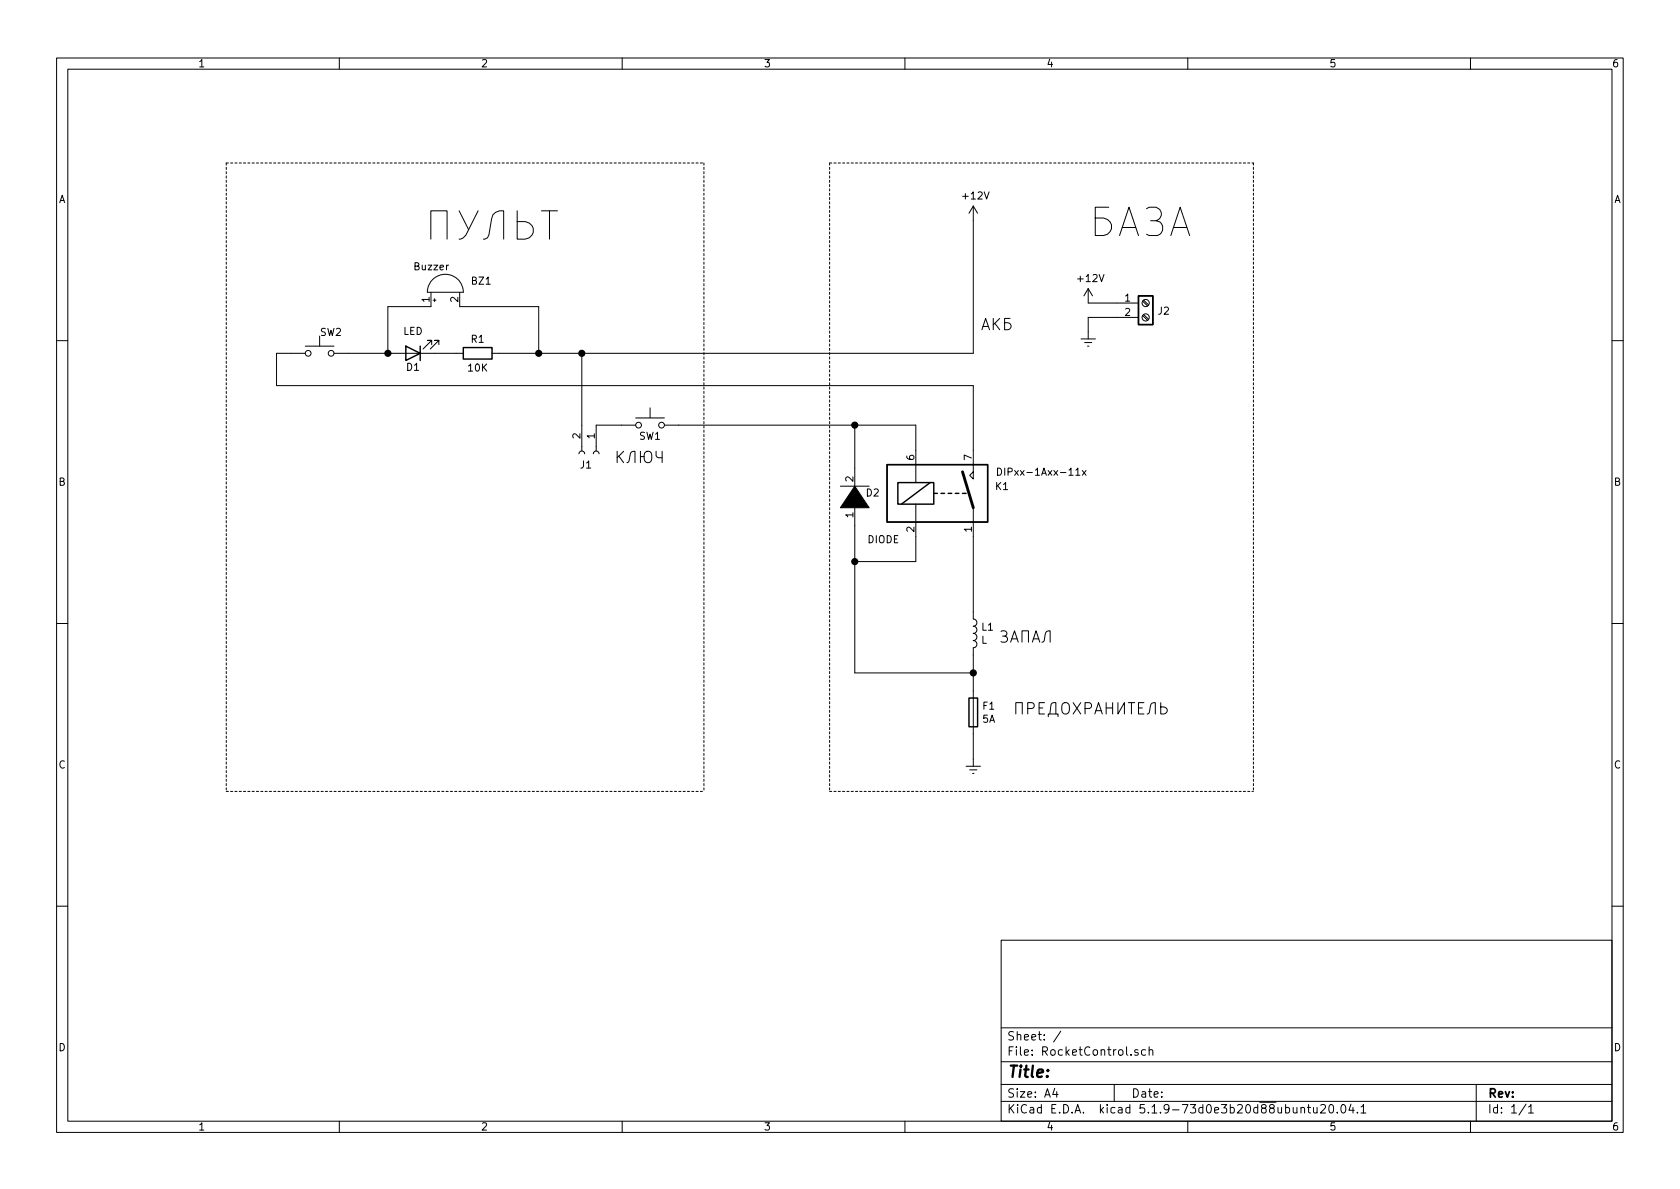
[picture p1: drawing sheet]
<svg xmlns="http://www.w3.org/2000/svg" width="297mm" height="210mm" viewBox="0 0 297 210" stroke-linecap="round" stroke-linejoin="round" font-family="sans-serif">
<g fill="none" stroke="#000" stroke-width=".18">
<path d="M10 10.3h277v189.9h-277zM12 12.2h273v186.1h-273zM60 10.3v1.9M110 10.3v1.9M160 10.3v1.9M210 10.3v1.9M260 10.3v1.9M81.2 37.3l1.7 3.3M84.5 37.3l-2.1 4.3-.5 .5-.7 .2M91.4 37.3v5h1.5a1.55 1.55 0 0 0 1.4-1.6 1.55 1.55 0 0 0-1.4-1.5h-1.5M95.7 37.3h2.9M97.2 37.3v5"/>
<path d="M172.1 36.4v26.1h-85.1M172.1 36.4l-.8 1.3M172.1 36.4l.7 1.3M196 36.6h-2.4v5.1h1.5a1.55 1.55 0 0 0 1.5-1.6 1.55 1.55 0 0 0-1.5-1.5h-1.5M202.7 36.9l.5-.3h1.2a1.22 1.22 0 0 1 1 1.2 1.22 1.22 0 0 1-1 1.2 1.33 1.33 0 0 1 1.2 1.2 1.33 1.33 0 0 1-1 1.5h-1.4l-.5-.3M203.4 39h1M56.5 59.4v1.8M76.2 42.3v-5h2.8v5M76.2 51.7v2.5h-7.6v8.3M76.5 49.4a3.2 3.2 0 0 1 3.5-.7 3.2 3.2 0 0 1 1.9 3h-6.3a3 3 0 0 1 .9-2.3zM76.6 53.1h.5M76.8 52.8v.5"/>
<path d="M81.3 51.7v2.5h13.9v8.3M85.5 42.3l.7-.2 .2-.5 .5-2.9a1.71 1.71 0 0 1 2.2-1.4v5M173.6 58.3l.7-2 .7 2M173.8 57.7h1M175.6 56.3v2M175.9 57.2l.9 1.1M176.8 56.3l-1.2 1.1M178.6 56.3h-1v2h.6a.62 .62 0 0 0 .6-.6 .62 .62 0 0 0-.6-.6h-.6M191.1 59.9h2.6M192.4 51v2.6h8.9M192.4 51l-.8 1.3M192.4 51l.8 1.3"/>
<path d="M197.9 41.7l1.7-5.1 1.7 5.1M198.4 40.2h2.4M201.3 56.1h-8.9v3.8M202 55.8l.9 .8M202 53.3l.9 .8M202.2 55.6l.9 .9M202.2 53.1l.9 .8M207 41.7l1.7-5.1 1.6 5.1M207.5 40.2h2.4M10 60.2h2M54 62.5h-5.1v5.7h123.2v16.5l-.7-.6 .7-.7M54 61.2h5.1"/>
<path d="M59.1 62.5h22.8M76.3 61v-.8h-.7h.7l-1.5 1.5M77.6 61v-.8h-.8h.8l-1.5 1.5M102.9 62.5v17.3M109.1 79.8v2M110.3 79.8l-1.2 1.1M112.4 75.2h-7v4.6M112.4 73.9h5.1M113.2 79.8v2M114.9 72.1v1.8M116 79.8l.1 .9 .3 .2h.7M117.1 79.8v2"/>
<path d="M117.5 75.2h44.4v10.1M151.1 75.2v11.4M191.8 60.6h1.2M192.3 61.2h.2M285 60.2h2M102.4 80.3l.1-.4 .3-.1 .4 .1 .2 .4M104.9 80.3l.1-.4 .3-.1 .4 .1 .2 .4M109.4 80.7l.9 1.1M110.8 81.8l.3-.1 .1-.2 .2-1.1a.67 .67 0 0 1 .9-.6v2M113.2 80.7h.7M114 80.1a.68 .68 0 0 1 .8-.3 .68 .68 0 0 1 .4 .7v.6a.68 .68 0 0 1-.8 .7l-.2-.1a1.5 1.5 0 0 1-.2-1.6zM148.6 86h5.1"/>
<path d="M151.1 89.1v29.9h21M161.9 89.1v10.2h-10.8M172.1 89.8v19.7a.63 .63 0 0 1 .6 .6 .63 .63 0 0 1-.6 .6 .63 .63 0 0 1 .6 .7 .63 .63 0 0 1-.6 .6 .63 .63 0 0 1 .6 .6 .63 .63 0 0 1-.6 .7 .63 .63 0 0 1 .6 .6 .63 .63 0 0 1-.6 .6v21M176.4 82.8a.64 .64 0 0 1 .7 .6 .64 .64 0 0 1-.7 .6zM190.2 84h.7M191.4 83.2l.6 .8M192 83.2l-.6 .8M10 110.3h2M177 111.7l.2-.1 .6 .1a.46 .46 0 0 1 .2 .4 .46 .46 0 0 1-.4 .4 .54 .54 0 0 1 .6 .5 .54 .54 0 0 1-.5 .6l-.7-.1M177.3 112.5h.3M178.7 113.6l.7-2 .6 2M178.9 113h.9"/>
<path d="M180.7 113.6v-2h1.1v2M182.5 113.6l.7-2 .6 2M182.7 113h1M184.2 113.6l.3-.1 .1-.2 .2-1.2a.68 .68 0 0 1 .9-.5v2M285 110.3h2M170.8 135.5h2.6M171.4 136.1h1.3M172 136.8h.2M179.6 126.3v-2h1.1v2M181.7 125.3h.8a.54 .54 0 0 0 .4-.5 .54 .54 0 0 0-.4-.5h-.8v2M183.7 125.2h.7M184.7 124.3h-1v2h1"/>
<path d="M185.3 126.7v-.4h1.8v.4M185.6 126.3l.2-1.7 .4-.3h.5v2M187.8 124.5a.68 .68 0 0 1 .8-.2 .68 .68 0 0 1 .5 .6v.7a.69 .69 0 0 1-1.1 .6 1.58 1.58 0 0 1-.2-1.7zM189.7 124.3l1.4 2M191.1 124.3l-1.4 2M191.8 125.3h.8a.54 .54 0 0 0 .4-.5 .54 .54 0 0 0-.4-.5h-.8v2M193.6 126.3l.6-2 .7 2M193.8 125.7h.9M195.6 125.2h1.1M195.6 124.3v2M196.7 124.3v2M197.7 124.3v2l1.1-2v2"/>
<path d="M199.5 124.3h1.1M200.1 124.3v2M201.3 125.2h.7M202.3 124.3h-1v2h1M202.8 126.3l.3-.1 .1-.2 .2-1.2a.68 .68 0 0 1 .9-.5v2M205.2 124.3v2h.6a.62 .62 0 0 0 .6-.7 .62 .62 0 0 0-.6-.6h-.6M10 160.2h2M177 166.3h108v32h-108zM285 160.2h2M60 198.3v1.9M110 198.3v1.9M160 198.3v1.9"/>
<path d="M177 194.8h108M177 191.8h108M177 187.8h108M177 181.8h108M186.5 192.5l-.4 1h1M186.8 193v1M187.6 182.3l-1.3 2M197 191.8v3M201.2 185.7a.37 .37 0 0 0-.6 .1l.1 .2 .5 .2 .1 .1-.3 .3-.4-.1M202.5 185.7l-.4-.1-.3 .3 .1 .6 .2 .1 .4-.1M203.2 185.7h.1a.37 .37 0 0 1 .5 .1v.8M203.2 185.1v1.5"/>
<path d="M210 198.3v1.9M230 196l.2-.2 .4 .1 .1 .9M230 195.8v1M231.2 195.8h.5M231.4 195.3v1.3l.3 .2M232.2 195.8l.1 .9 .4 .1 .2-.1M232.9 195.8v1M233.5 195.5l.2-.2h.4l.3 .5-.9 1h.9M235.2 195.4l.2-.1a.94 .94 0 0 1 0 1.5 .82 .82 0 0 1-.2-1.4zM236.4 196.7v.1M237.3 195.4l.1-.1a.8 .8 0 0 1 .6 .8 .8 .8 0 0 1-.6 .7 1 1 0 0 1-.1-1.4zM238.9 195.2l-.4 1.1h.9"/>
<path d="M239.2 195.8v1M240 196.7v.1M240.6 195.8l.5-.5v1.5M240.6 196.8h.9M260 198.3v1.9M261 191.8v6.5M269.8 195.2l-1.2 2M270.3 195.8l.4-.5v1.5M270.3 196.8h.8"/>
<circle cx="202.6" cy="56.1" r=".63"/>
<circle cx="202.6" cy="53.6" r=".63"/>
<circle cx="54.5" cy="62.5" r=".51"/>
<circle cx="58.5" cy="62.5" r=".51"/>
<circle cx="112.9" cy="75.2" r=".51"/>
<circle cx="117" cy="75.2" r=".51"/>
</g>
<g fill="none" stroke="#000" stroke-width=".25">
<path d="M201.3 52.3h2.5v5.1h-2.5zM71.8 61.2l2.5 1.3-2.5 1.2zM74.3 61.2v2.5M81.9 61.5h5.1v2h-5.1zM156.8 82.2h17.8v10.1h-17.8zM158.7 85.3h6.4v3.8h-6.4zM164.5 85.3l-5.1 3.8M165.1 87.2h.6M166.4 87.2h.6M167.6 87.2h.7M168.9 87.2h.6M170.2 87.2h.6"/>
<path d="M171.3 123.4h1.5v5.1h-1.5z"/>
</g>
<path d="M151.1 86l2.6 3.8h-5.1z" fill="#000" stroke="#000" stroke-width=".18"/>
<path d="M170.2 83.4l1.9 6.4" fill="none" stroke="#000" stroke-width=".51"/>
<path d="M40 28.8v111.1M40 28.8h84.5M124.5 28.8v111.1M146.7 28.8v111.1M146.7 28.8h74.9M221.6 28.8v111.1M40 139.9h84.5M146.7 139.9h74.9" fill="none" stroke="#000" stroke-width=".18" stroke-dasharray=".4 .4"/>
<g fill="#000" stroke="#000" stroke-width=".25">
<circle cx="68.6" cy="62.5" r=".51"/>
<circle cx="95.3" cy="62.5" r=".51"/>
<circle cx="102.9" cy="62.5" r=".51"/>
<circle cx="151.1" cy="75.2" r=".51"/>
<circle cx="151.1" cy="99.3" r=".51"/>
<circle cx="172.1" cy="119" r=".51"/>
</g>
<text font-size="2.8" x="178" y="190.5">Title:</text>
<g font-size="2.1">
<text x="178" y="184">Sheet: /</text>
<text x="178" y="186.7">File: RocketControl.sch</text>
<text x="178" y="196.9">KiCad E.D.A. kicad 5.1.9-73d0e3b20d88ubuntu20.04.1</text>
<text x="178" y="194.1">Size: A4</text>
<text x="200" y="194.1">Date:</text>
<text x="263" y="194.1">Rev:</text>
<text x="263" y="196.9">Id: 1/1</text>
</g>
<g font-size="1.8">
<text x="35" y="11.9">1</text>
<text x="85" y="11.9">2</text>
<text x="135" y="11.9">3</text>
<text x="185" y="11.9">4</text>
<text x="235" y="11.9">5</text>
<text x="285" y="11.9">6</text>
<text x="10.4" y="35.9">A</text>
<text x="170.4" y="35.3">+12V</text>
<text x="285.4" y="35.9">A</text>
<text x="73.4" y="47.8">Buzzer</text>
<text x="75.9" y="53.4" transform="rotate(-90 75.9 53.4)">1</text>
<text x="81" y="53.4" transform="rotate(-90 81 53.4)">2</text>
<text x="83.4" y="50.3">BZ1</text>
<text x="190.7" y="49.9">+12V</text>
<text x="198.9" y="53.3">1</text>
<text x="56.6" y="59.4">SW2</text>
<text x="71.3" y="59.2">LED</text>
<text x="198.9" y="55.9">2</text>
<text x="204.8" y="55.6">J2</text>
<text x="71.9" y="65.6">D1</text>
<text x="82.8" y="65.7">10K</text>
<text x="83.3" y="60.6">R1</text>
<text x="102.6" y="77.6" transform="rotate(-90 102.6 77.6)">2</text>
<text x="105.2" y="77.6" transform="rotate(-90 105.2 77.6)">1</text>
<text x="113" y="77.8">SW1</text>
<text x="102.6" y="82.8">J1</text>
<text x="161.7" y="81.4" transform="rotate(-90 161.7 81.4)">6</text>
<text x="171.8" y="81.4" transform="rotate(-90 171.8 81.4)">7</text>
<text x="10.4" y="85.9">B</text>
<text x="150.9" y="85.2" transform="rotate(-90 150.9 85.2)">2</text>
<text x="153.2" y="87.8">D2</text>
<text x="176" y="86.7">K1</text>
<text x="177.5" y="84.1">DIPxx-1Axx-11x</text>
<text x="285.4" y="85.9">B</text>
<text x="150.9" y="91.5" transform="rotate(-90 150.9 91.5)">1</text>
<text x="161.7" y="94.1" transform="rotate(-90 161.7 94.1)">2</text>
<text x="171.8" y="94.1" transform="rotate(-90 171.8 94.1)">1</text>
<text x="153.4" y="96.1">DIODE</text>
<text x="173.5" y="113.8">L</text>
<text x="173.6" y="111.5">L1</text>
<text x="173.8" y="125.5">F1</text>
<text x="173.7" y="127.8">5A</text>
<text x="10.4" y="135.9">C</text>
<text x="285.4" y="135.9">C</text>
<text x="10.4" y="185.9">D</text>
<text x="285.4" y="185.9">D</text>
<text x="35" y="199.9">1</text>
<text x="85" y="199.9">2</text>
<text x="135" y="199.9">3</text>
<text x="185" y="199.9">4</text>
<text x="235" y="199.9">5</text>
<text x="285" y="199.9">6</text>
</g>
</svg>
